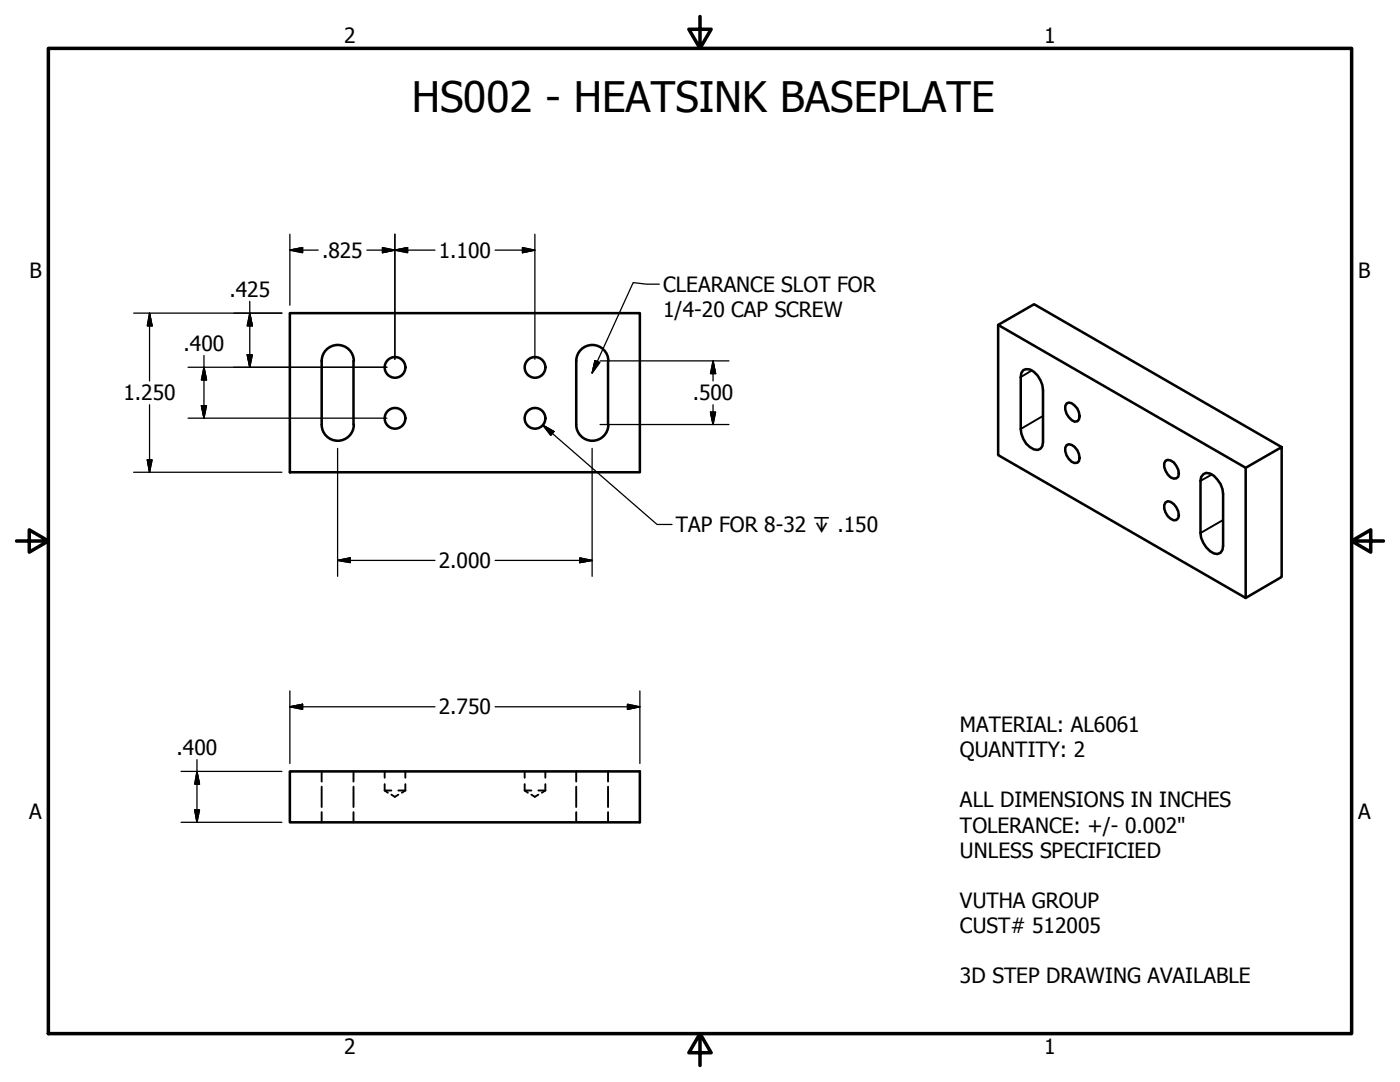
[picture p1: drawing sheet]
<svg xmlns="http://www.w3.org/2000/svg" width="279mm" height="216mm" viewBox="0 0 279 216" stroke-linecap="round" stroke-linejoin="round" font-family="sans-serif">
<!-- layer: Visible (ANSI) -->
<g fill="none" stroke="#000" stroke-width=".51">
<path d="M57.8 62.5h69.9v31.7h-69.9zM64.2 72a3.2 3.2 0 0 1 3.2-3.2 3.2 3.2 0 0 1 3.2 3.2M64.2 72v12.7a3.2 3.2 0 0 0 3.2 3.2 3.2 3.2 0 0 0 3.2-3.2M70.5 72v12.7M115 72a3.2 3.2 0 0 1 3.2-3.2 3.2 3.2 0 0 1 3.2 3.2M115 72v12.7a3.2 3.2 0 0 0 3.2 3.2 3.2 3.2 0 0 0 3.2-3.2M121.3 72v12.7M199.2 64.8l49.4 28.5M212.9 88.8a1.63 1.63 0 0 1 2.1 1.1 1.88 1.88 0 0 1 0 2.4 1.95 1.95 0 0 1-2.1-1.4l-.3-.9v-.7zM212.9 80.5l.4-.2a2.71 2.71 0 0 1 2 3.4l-.3 .4h-.6a3.2 3.2 0 0 1-1.8-3.1zM232.6 91.9a1.63 1.63 0 0 1 2.2 1.1l.3 .7 .2 .8-.2 .6-.3 .3a1.93 1.93 0 0 1-2.2-1.5l-.3-.7v-.7zM239.6 95.9a1.37 1.37 0 0 1 1.9-1.4 5 5 0 0 1 2.6 4.1"/>
<path d="M248.6 93.3l7.2-4.1v25.9l-7.2 4.2zM255.8 89.2l-49.4-28.5-7.2 4.1v26l49.4 28.5M232.6 100.3l.4-.3a2.81 2.81 0 0 1 2.1 3.4l-.3 .4a2.11 2.11 0 0 1-2.2-1.6l-.3-.7v-.7zM57.8 153.9h69.9v10.2h-69.9z"/>
<circle cx="78.8" cy="73.3" r="2.06"/>
<circle cx="106.8" cy="73.3" r="2.06"/>
<circle cx="78.8" cy="83.5" r="2.06"/>
<circle cx="106.8" cy="83.5" r="2.06"/>
</g>
<!-- layer: Hidden (ANSI) -->
<g fill="none" stroke="#000" stroke-width=".38">
<path d="M64.2 153.9v2.1M64.2 157v4M70.5 153.9v2.1M70.5 157v4M76.8 157.7h1.3M76.8 157.7l.6 .5M76.8 153.9v1.3M76.8 156.5v1.2M78.1 158.6l.7 .4 .7-.4M79.5 157.7h1.4M80.9 157.7l-.7 .5M80.9 153.9v1.3"/>
<path d="M80.9 156.5v1.2M104.7 157.7h1.3M104.7 157.7l.6 .5M104.7 153.9v1.3M104.7 156.5v1.2M106 158.6l.7 .4 .7-.4M107.4 157.7h1.4M108.8 157.7l-.7 .5M108.8 153.9v1.3M108.8 156.5v1.2M115 153.9v2.1M115 157v4"/>
<path d="M121.3 153.9v2.1M121.3 157v4M64.2 162.1v2M70.5 162.1v2M115 162.1v2M121.3 162.1v2"/>
</g>
<!-- layer: Visible Narrow (ANSI) -->
<path d="M205.9 73.9l-2.2 1.3M208.2 83l-4.5 2.6M241.9 94.7l-2.3 1.2M244.1 103.8l-4.5 2.6" fill="none" stroke="#000" stroke-width=".38"/>
<path d="M204.2 73.9a2.21 2.21 0 0 1 2.9 1l.9 1.9 .2 1.1v10.3l-.2 .8-.4 .5-.5 .3a4.1 4.1 0 0 1-3.4-4.2v-10.4l.1-.8zM239.6 95.9v10.5a5 5 0 0 0 2.7 4l.7 .2 .6-.3 .4-.6 .1-.8v-10.3" fill="none" stroke="#000" stroke-width=".51"/>
<!-- layer: Border (ANSI) -->
<path d="M9.7 9.7h260v196.5h-260zM139.7 3.3v6.4l-2.2-3.9h4.4l-2.2 3.9M3.3 107.9h6.4l-3.9-2.2v4.5l3.9-2.3M269.7 107.9l3.9 2.3v-4.5l-3.9 2.2h6.4M139.7 206.2l2.2 3.9h-4.4l2.2-3.9v6.4" fill="none" stroke="#000" stroke-width=".7"/>
<!-- layer: Dimension (ANSI) -->
<g fill="none" stroke="#000" stroke-width=".25">
<path d="M57.8 49.9l2.6-.5v1zM57.8 49.9h5.7M57.8 46.7v14.2M73.2 49.9h13.6M76.3 49.4l2.5 .5-2.5 .5zM78.8 49.9l2.5-.5v1zM78.8 46.7v25M98.8 49.9h7.9M104.3 49.4l2.4 .5-2.4 .5zM106.7 46.7v25M26.7 62.5h29.6M29.8 62.5l.6 2.5h-1z"/>
<path d="M29.8 62.5v13.5M37.5 73.3h39.7M40.7 73.3l.5 2.5h-1zM40.7 70.9v12.5M49.3 70.8h1.1l-.6 2.5zM49.8 62.5l.6 2.5h-1.1zM49.8 60.1v13.2M119.8 72h25.7M142.3 72l.5 2.5h-1zM142.3 72v4M26.7 94.2h29.6M29.4 91.8h1l-.6 2.4z"/>
<path d="M29.8 80.8v13.4M37.5 83.4h39.7M40.2 81h1l-.5 2.4zM67.4 89.5v25.5M118.2 89.5v25.5M119.8 84.7h25.7M141.8 82.2h1l-.5 2.5zM142.3 80.8v3.9M67.4 111.8l2.5-.5v1zM67.4 111.8h19.4M98.8 111.8h19.4M115.7 111.3l2.5 .5-2.5 .5z"/>
<path d="M57.8 137.9v14.4M127.7 137.9v14.4M36.1 153.9h20.2M39.3 153.9l.5 2.6h-.9zM39.3 151.6v12.5M57.8 141l2.6-.5v1zM57.8 141h29M98.8 141h28.9M125.2 140.5l2.5 .5-2.5 .5zM36.1 164.1h20.2M38.9 161.6h.9l-.5 2.5z"/>
</g>
<g fill="#000" stroke="#000" stroke-width=".25">
<path d="M57.8 49.9l2.6-.5zM57.8 49.9l2.6-.5v1zM76.3 50.4l2.5-.5zM76.3 49.4l2.5 .5-2.5 .5zM78.8 49.9l2.5-.5zM78.8 49.9l2.5-.5v1zM104.3 50.4l2.4-.5zM104.3 49.4l2.4 .5-2.4 .5zM29.8 62.5l.6 2.5zM29.8 62.5l.6 2.5h-1zM40.7 73.3l.5 2.5zM40.7 73.3l.5 2.5h-1z"/>
<path d="M49.3 70.8l.5 2.5zM49.3 70.8h1.1l-.6 2.5zM49.8 62.5l.6 2.5zM49.8 62.5l.6 2.5h-1.1zM142.3 72l.5 2.5zM142.3 72l.5 2.5h-1zM29.4 91.8l.4 2.4zM29.4 91.8h1l-.6 2.4zM40.2 81l.5 2.4zM40.2 81h1l-.5 2.4zM141.8 82.2l.5 2.5zM141.8 82.2h1l-.5 2.5z"/>
<path d="M67.4 111.8l2.5-.5zM67.4 111.8l2.5-.5v1zM115.7 112.3l2.5-.5zM115.7 111.3l2.5 .5-2.5 .5zM39.3 153.9l.5 2.6zM39.3 153.9l.5 2.6h-.9zM57.8 141l2.6-.5zM57.8 141l2.6-.5v1zM125.2 141.5l2.5-.5zM125.2 140.5l2.5 .5-2.5 .5zM38.9 161.6l.4 2.5zM38.9 161.6h.9l-.5 2.5z"/>
</g>
<!-- layer: Symbol (ANSI) -->
<path d="M131.6 56.7h-2.6l-2.6-.3-8.2 18M118.7 71.9l1 .4-1.5 2.1zM108.3 84.8l2.3 1.3-.7 .8zM108.3 84.8l22.8 19.8h3" fill="none" stroke="#000" stroke-width=".25"/>
<path d="M118.7 71.9l-.5 2.5zM118.7 71.9l1 .4-1.5 2.1zM108.3 84.8l2.3 1.3zM108.3 84.8l2.3 1.3-.7 .8z" fill="#000" stroke="#000" stroke-width=".25"/>
<text font-size="8.4" x="82.2" y="22.3">HS002 - HEATSINK BASEPLATE</text>
<g font-size="4.2">
<text x="68.7" y="8.6">2</text>
<text x="208.4" y="8.6">1</text>
<text x="64.3" y="51.4">.825</text>
<text x="87.6" y="51.4">1.100</text>
<text x="5.9" y="55.5">B</text>
<text x="45.8" y="59.2">.425</text>
<text x="132.3" y="58.2">CLEARANCE SLOT FOR</text>
<text x="271.1" y="55.5">B</text>
<text x="132.3" y="63.2">1/4-20 CAP SCREW</text>
<text x="36.6" y="70">.400</text>
<text x="24.6" y="79.9">1.250</text>
<text x="138.2" y="79.9">.500</text>
<text x="134.9" y="106.2">TAP FOR 8-32 ↧ .150</text>
<text x="87.6" y="113.3">2.000</text>
<text x="87.6" y="142.6">2.750</text>
<text x="191.6" y="146">MATERIAL: AL6061</text>
<text x="35.2" y="150.7">.400</text>
<text x="191.6" y="151.1">QUANTITY: 2</text>
<text x="191.6" y="161.1">ALL DIMENSIONS IN INCHES</text>
<text x="5.8" y="163.4">A</text>
<text x="191.6" y="166.1">TOLERANCE: +/- 0.002&quot;</text>
<text x="271" y="163.4">A</text>
<text x="191.6" y="171.1">UNLESS SPECIFICIED</text>
<text x="191.6" y="181.2">VUTHA GROUP</text>
<text x="191.6" y="186.2">CUST# 512005</text>
<text x="191.6" y="196.2">3D STEP DRAWING AVAILABLE</text>
<text x="68.7" y="210.3">2</text>
<text x="208.4" y="210.3">1</text>
</g>
</svg>
